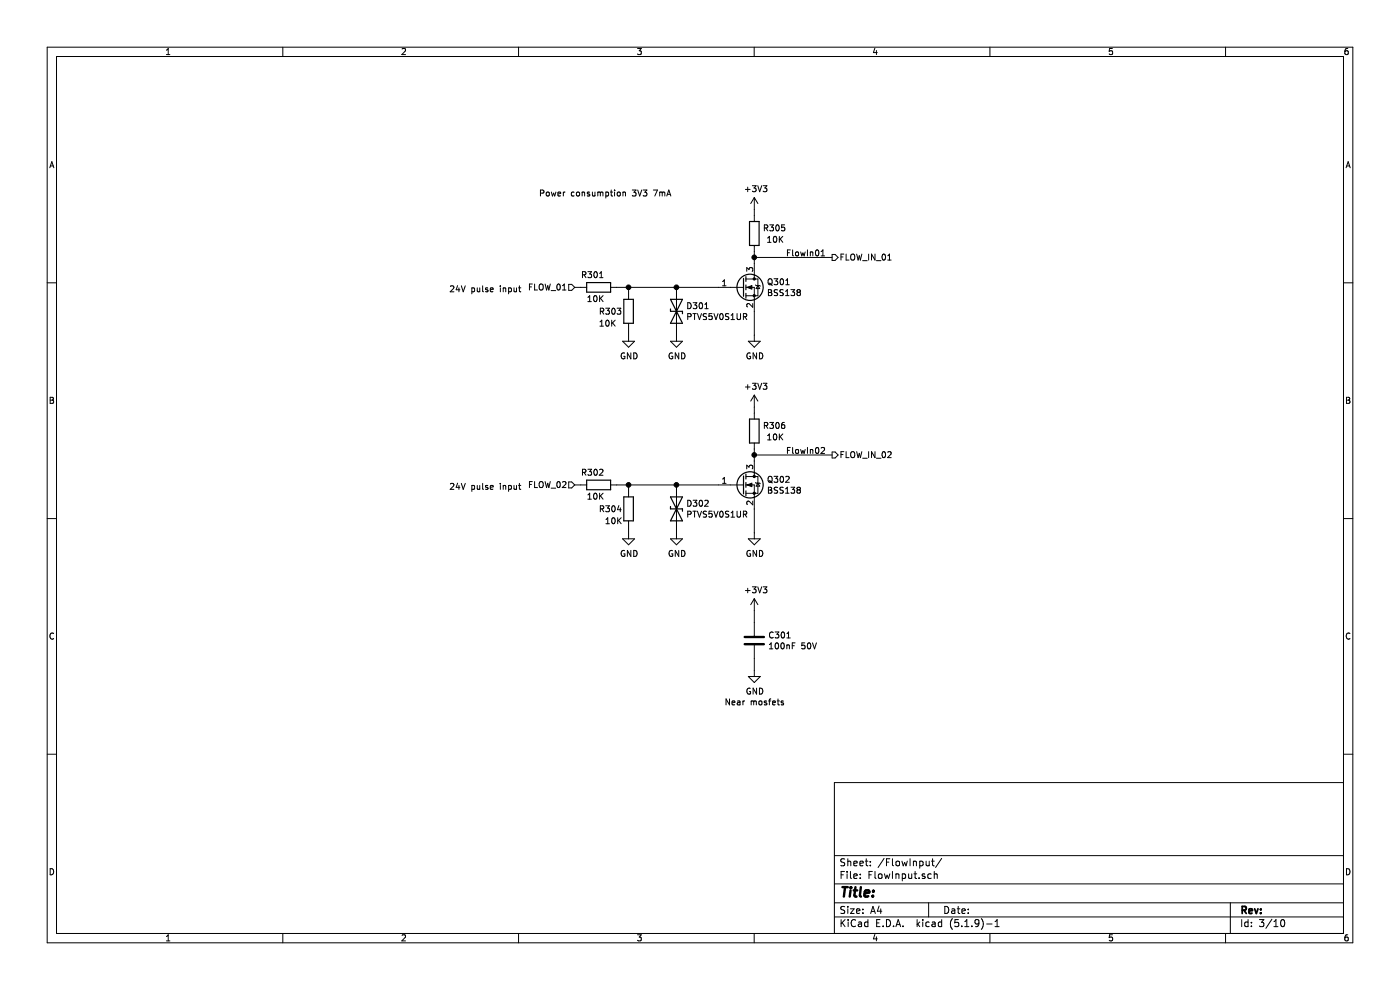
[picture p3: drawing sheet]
EESchema Schematic File Version 4
EELAYER 30 0
EELAYER END
$Descr A4 11693 8268
encoding utf-8
Sheet 3 10
Title ""
Date ""
Rev ""
Comp ""
Comment1 ""
Comment2 ""
Comment3 ""
Comment4 ""
$EndDescr
$Comp
L SIOMv01-rescue:R-Device R?
U 1 1
P 5250 2600
AR Path="/5FBAA90B" Ref="R?"  Part="1" 
AR Path="/5F8BACBE/5FBAA90B" Ref="R?"  Part="1" 
AR Path="/5F8C2412/5FBAA90B" Ref="R303"  Part="1" 
F 0 "R303" H 5000 2600 50  0000 L CNN
F 1 "10K" H 5000 2500 50  0000 L CNN
F 2 "Resistor_SMD:R_0603_1608Metric" V 5180 2600 50  0001 C CNN
F 3 "~" H 5250 2600 50  0001 C CNN
	1    5250 2600
	1    0    0    -1  
$EndComp
$Comp
L SIOMv01-rescue:R-Device R?
U 1 1
P 5000 2400
AR Path="/5FBAA911" Ref="R?"  Part="1" 
AR Path="/5F8BACBE/5FBAA911" Ref="R?"  Part="1" 
AR Path="/5F8C2412/5FBAA911" Ref="R301"  Part="1" 
F 0 "R301" V 5100 2350 50  0000 L CNN
F 1 "10K" V 4900 2350 50  0000 L CNN
F 2 "Resistor_SMD:R_0603_1608Metric" V 4930 2400 50  0001 C CNN
F 3 "~" H 5000 2400 50  0001 C CNN
	1    5000 2400
	0    -1   -1   0   
$EndComp
$Comp
L SIOMv01-rescue:GND-power #PWR?
U 1 1
P 5650 2800
AR Path="/5FBAA923" Ref="#PWR?"  Part="1" 
AR Path="/5F8BACBE/5FBAA923" Ref="#PWR?"  Part="1" 
AR Path="/5F8C2412/5FBAA923" Ref="#PWR0303"  Part="1" 
F 0 "#PWR0303" H 5650 2550 50  0001 C CNN
F 1 "GND" H 5655 2627 50  0000 C CNN
F 2 "" H 5650 2800 50  0001 C CNN
F 3 "" H 5650 2800 50  0001 C CNN
	1    5650 2800
	1    0    0    -1  
$EndComp
Wire Wire Line
	5650 2800 5650 2750
Wire Wire Line
	5650 2450 5650 2400
Wire Wire Line
	5650 2400 6000 2400
Connection ~ 5650 2400
$Comp
L SIOMv01-rescue:GND-power #PWR?
U 1 1
P 6300 2800
AR Path="/5FBAA93C" Ref="#PWR?"  Part="1" 
AR Path="/5F8BACBE/5FBAA93C" Ref="#PWR?"  Part="1" 
AR Path="/5F8C2412/5FBAA93C" Ref="#PWR0306"  Part="1" 
F 0 "#PWR0306" H 6300 2550 50  0001 C CNN
F 1 "GND" H 6305 2627 50  0000 C CNN
F 2 "" H 6300 2800 50  0001 C CNN
F 3 "" H 6300 2800 50  0001 C CNN
	1    6300 2800
	1    0    0    -1  
$EndComp
Wire Wire Line
	6300 2600 6300 2800
$Comp
L SIOMv01-rescue:BSS138-Transistor_FET Q?
U 1 1
P 6200 2400
AR Path="/5FBAA943" Ref="Q?"  Part="1" 
AR Path="/5F8BACBE/5FBAA943" Ref="Q?"  Part="1" 
AR Path="/5F8C2412/5FBAA943" Ref="Q301"  Part="1" 
F 0 "Q301" H 6404 2446 50  0000 L CNN
F 1 "BSS138" H 6404 2355 50  0000 L CNN
F 2 "Package_TO_SOT_SMD:SOT-23" H 6400 2325 50  0001 L CIN
F 3 "https://www.onsemi.com/pub/Collateral/BSS138-D.PDF" H 6200 2400 50  0001 L CNN
	1    6200 2400
	1    0    0    -1  
$EndComp
$Comp
L SIOMv01-rescue:D_TVS-Device D?
U 1 1
P 5650 2600
AR Path="/5FBAA949" Ref="D?"  Part="1" 
AR Path="/5F8BACBE/5FBAA949" Ref="D?"  Part="1" 
AR Path="/5F8C2412/5FBAA949" Ref="D301"  Part="1" 
F 0 "D301" V 5604 2680 50  0000 L CNN
F 1 "PTVS5V0S1UR" V 5695 2680 50  0000 L CNN
F 2 "Diode_SMD:D_SOD-123" H 5650 2600 50  0001 C CNN
F 3 "~" H 5650 2600 50  0001 C CNN
	1    5650 2600
	0    1    1    0   
$EndComp
Text Notes 4500 1650 0    50   ~ 0
Power consumption 3V3 7mA
Text HLabel 4800 2400 0    50   Input ~ 0
FLOW_01
Wire Wire Line
	5250 2450 5250 2400
Connection ~ 5250 2400
Wire Wire Line
	5250 2400 5150 2400
Wire Wire Line
	5250 2400 5650 2400
$Comp
L SIOMv01-rescue:GND-power #PWR?
U 1 1
P 5250 2800
AR Path="/5FBBCB25" Ref="#PWR?"  Part="1" 
AR Path="/5F8BACBE/5FBBCB25" Ref="#PWR?"  Part="1" 
AR Path="/5F8C2412/5FBBCB25" Ref="#PWR0301"  Part="1" 
F 0 "#PWR0301" H 5250 2550 50  0001 C CNN
F 1 "GND" H 5255 2627 50  0000 C CNN
F 2 "" H 5250 2800 50  0001 C CNN
F 3 "" H 5250 2800 50  0001 C CNN
	1    5250 2800
	1    0    0    -1  
$EndComp
Wire Wire Line
	5250 2800 5250 2750
Wire Wire Line
	4850 2400 4800 2400
Wire Wire Line
	6300 2150 6300 2200
Connection ~ 6300 2150
Wire Wire Line
	6300 2100 6300 2150
Wire Wire Line
	6300 1800 6300 1750
$Comp
L SIOMv01-rescue:R-Device R?
U 1 1
P 6300 1950
AR Path="/5FBAA94F" Ref="R?"  Part="1" 
AR Path="/5F8BACBE/5FBAA94F" Ref="R?"  Part="1" 
AR Path="/5F8C2412/5FBAA94F" Ref="R305"  Part="1" 
F 0 "R305" H 6370 1996 50  0000 L CNN
F 1 "10K" H 6400 1900 50  0000 L CNN
F 2 "Resistor_SMD:R_0603_1608Metric" V 6230 1950 50  0001 C CNN
F 3 "~" H 6300 1950 50  0001 C CNN
	1    6300 1950
	1    0    0    -1  
$EndComp
$Comp
L SIOMv01-rescue:R-Device R?
U 1 1
P 5250 4250
AR Path="/5FBD6639" Ref="R?"  Part="1" 
AR Path="/5F8BACBE/5FBD6639" Ref="R?"  Part="1" 
AR Path="/5F8C2412/5FBD6639" Ref="R304"  Part="1" 
F 0 "R304" H 5000 4250 50  0000 L CNN
F 1 "10K" H 5050 4150 50  0000 L CNN
F 2 "Resistor_SMD:R_0603_1608Metric" V 5180 4250 50  0001 C CNN
F 3 "~" H 5250 4250 50  0001 C CNN
	1    5250 4250
	1    0    0    -1  
$EndComp
$Comp
L SIOMv01-rescue:R-Device R?
U 1 1
P 5000 4050
AR Path="/5FBD663F" Ref="R?"  Part="1" 
AR Path="/5F8BACBE/5FBD663F" Ref="R?"  Part="1" 
AR Path="/5F8C2412/5FBD663F" Ref="R302"  Part="1" 
F 0 "R302" V 5100 4000 50  0000 L CNN
F 1 "10K" V 4900 4000 50  0000 L CNN
F 2 "Resistor_SMD:R_0603_1608Metric" V 4930 4050 50  0001 C CNN
F 3 "~" H 5000 4050 50  0001 C CNN
	1    5000 4050
	0    -1   -1   0   
$EndComp
$Comp
L SIOMv01-rescue:GND-power #PWR?
U 1 1
P 5650 4450
AR Path="/5FBD6645" Ref="#PWR?"  Part="1" 
AR Path="/5F8BACBE/5FBD6645" Ref="#PWR?"  Part="1" 
AR Path="/5F8C2412/5FBD6645" Ref="#PWR0304"  Part="1" 
F 0 "#PWR0304" H 5650 4200 50  0001 C CNN
F 1 "GND" H 5655 4277 50  0000 C CNN
F 2 "" H 5650 4450 50  0001 C CNN
F 3 "" H 5650 4450 50  0001 C CNN
	1    5650 4450
	1    0    0    -1  
$EndComp
Wire Wire Line
	5650 4450 5650 4400
Wire Wire Line
	5650 4100 5650 4050
Wire Wire Line
	5650 4050 6000 4050
Connection ~ 5650 4050
$Comp
L SIOMv01-rescue:GND-power #PWR?
U 1 1
P 6300 4450
AR Path="/5FBD664F" Ref="#PWR?"  Part="1" 
AR Path="/5F8BACBE/5FBD664F" Ref="#PWR?"  Part="1" 
AR Path="/5F8C2412/5FBD664F" Ref="#PWR0308"  Part="1" 
F 0 "#PWR0308" H 6300 4200 50  0001 C CNN
F 1 "GND" H 6305 4277 50  0000 C CNN
F 2 "" H 6300 4450 50  0001 C CNN
F 3 "" H 6300 4450 50  0001 C CNN
	1    6300 4450
	1    0    0    -1  
$EndComp
Wire Wire Line
	6300 4250 6300 4450
$Comp
L SIOMv01-rescue:BSS138-Transistor_FET Q?
U 1 1
P 6200 4050
AR Path="/5FBD6656" Ref="Q?"  Part="1" 
AR Path="/5F8BACBE/5FBD6656" Ref="Q?"  Part="1" 
AR Path="/5F8C2412/5FBD6656" Ref="Q302"  Part="1" 
F 0 "Q302" H 6404 4096 50  0000 L CNN
F 1 "BSS138" H 6404 4005 50  0000 L CNN
F 2 "Package_TO_SOT_SMD:SOT-23" H 6400 3975 50  0001 L CIN
F 3 "https://www.onsemi.com/pub/Collateral/BSS138-D.PDF" H 6200 4050 50  0001 L CNN
	1    6200 4050
	1    0    0    -1  
$EndComp
$Comp
L SIOMv01-rescue:D_TVS-Device D?
U 1 1
P 5650 4250
AR Path="/5FBD665C" Ref="D?"  Part="1" 
AR Path="/5F8BACBE/5FBD665C" Ref="D?"  Part="1" 
AR Path="/5F8C2412/5FBD665C" Ref="D302"  Part="1" 
F 0 "D302" V 5604 4330 50  0000 L CNN
F 1 "PTVS5V0S1UR" V 5695 4330 50  0000 L CNN
F 2 "Diode_SMD:D_SOD-123" H 5650 4250 50  0001 C CNN
F 3 "~" H 5650 4250 50  0001 C CNN
	1    5650 4250
	0    1    1    0   
$EndComp
Text HLabel 4800 4050 0    50   Input ~ 0
FLOW_02
Wire Wire Line
	5250 4100 5250 4050
Connection ~ 5250 4050
Wire Wire Line
	5250 4050 5150 4050
Wire Wire Line
	5250 4050 5650 4050
$Comp
L SIOMv01-rescue:GND-power #PWR?
U 1 1
P 5250 4450
AR Path="/5FBD6667" Ref="#PWR?"  Part="1" 
AR Path="/5F8BACBE/5FBD6667" Ref="#PWR?"  Part="1" 
AR Path="/5F8C2412/5FBD6667" Ref="#PWR0302"  Part="1" 
F 0 "#PWR0302" H 5250 4200 50  0001 C CNN
F 1 "GND" H 5255 4277 50  0000 C CNN
F 2 "" H 5250 4450 50  0001 C CNN
F 3 "" H 5250 4450 50  0001 C CNN
	1    5250 4450
	1    0    0    -1  
$EndComp
Wire Wire Line
	5250 4450 5250 4400
Wire Wire Line
	4850 4050 4800 4050
Wire Wire Line
	6300 3800 6300 3850
Connection ~ 6300 3800
Wire Wire Line
	6300 3750 6300 3800
Wire Wire Line
	6300 3450 6300 3400
$Comp
L SIOMv01-rescue:R-Device R?
U 1 1
P 6300 3600
AR Path="/5FBD667A" Ref="R?"  Part="1" 
AR Path="/5F8BACBE/5FBD667A" Ref="R?"  Part="1" 
AR Path="/5F8C2412/5FBD667A" Ref="R306"  Part="1" 
F 0 "R306" H 6370 3646 50  0000 L CNN
F 1 "10K" H 6400 3550 50  0000 L CNN
F 2 "Resistor_SMD:R_0603_1608Metric" V 6230 3600 50  0001 C CNN
F 3 "~" H 6300 3600 50  0001 C CNN
	1    6300 3600
	1    0    0    -1  
$EndComp
$Comp
L SIOMv01-rescue:+3V3-power #PWR?
U 1 1
P 6300 3400
AR Path="/5F8BACBE/5FBDD20B" Ref="#PWR?"  Part="1" 
AR Path="/5F8C2412/5FBDD20B" Ref="#PWR0307"  Part="1" 
F 0 "#PWR0307" H 6300 3250 50  0001 C CNN
F 1 "+3V3" H 6315 3573 50  0000 C CNN
F 2 "" H 6300 3400 50  0001 C CNN
F 3 "" H 6300 3400 50  0001 C CNN
	1    6300 3400
	1    0    0    -1  
$EndComp
$Comp
L SIOMv01-rescue:+3V3-power #PWR?
U 1 1
P 6300 1750
AR Path="/5F8BACBE/5FBDD9D7" Ref="#PWR?"  Part="1" 
AR Path="/5F8C2412/5FBDD9D7" Ref="#PWR0305"  Part="1" 
F 0 "#PWR0305" H 6300 1600 50  0001 C CNN
F 1 "+3V3" H 6315 1923 50  0000 C CNN
F 2 "" H 6300 1750 50  0001 C CNN
F 3 "" H 6300 1750 50  0001 C CNN
	1    6300 1750
	1    0    0    -1  
$EndComp
Text Notes 3750 2450 0    50   ~ 0
24V pulse input
Text Notes 3750 4100 0    50   ~ 0
24V pulse input
$Comp
L SIOMv01-rescue:C-Device C?
U 1 1
P 6300 5350
AR Path="/5F8C27AF/5FDF090B" Ref="C?"  Part="1" 
AR Path="/5F8C2412/5FDF090B" Ref="C301"  Part="1" 
F 0 "C301" H 6415 5396 50  0000 L CNN
F 1 "100nF 50V" H 6415 5305 50  0000 L CNN
F 2 "Capacitor_SMD:C_0603_1608Metric" H 6338 5200 50  0001 C CNN
F 3 "~" H 6300 5350 50  0001 C CNN
	1    6300 5350
	1    0    0    -1  
$EndComp
$Comp
L SIOMv01-rescue:GND-power #PWR?
U 1 1
P 6300 5600
AR Path="/5F8C27AF/5FDF0911" Ref="#PWR?"  Part="1" 
AR Path="/5F8C2412/5FDF0911" Ref="#PWR0310"  Part="1" 
F 0 "#PWR0310" H 6300 5350 50  0001 C CNN
F 1 "GND" H 6305 5427 50  0000 C CNN
F 2 "" H 6300 5600 50  0001 C CNN
F 3 "" H 6300 5600 50  0001 C CNN
	1    6300 5600
	1    0    0    -1  
$EndComp
$Comp
L SIOMv01-rescue:+3V3-power #PWR?
U 1 1
P 6300 5100
AR Path="/5F8C27AF/5FDF0917" Ref="#PWR?"  Part="1" 
AR Path="/5F8C2412/5FDF0917" Ref="#PWR0309"  Part="1" 
F 0 "#PWR0309" H 6300 4950 50  0001 C CNN
F 1 "+3V3" H 6315 5273 50  0000 C CNN
F 2 "" H 6300 5100 50  0001 C CNN
F 3 "" H 6300 5100 50  0001 C CNN
	1    6300 5100
	1    0    0    -1  
$EndComp
Wire Wire Line
	6300 5100 6300 5200
Wire Wire Line
	6300 5500 6300 5600
Text Notes 6050 5900 0    50   ~ 0
Near mosfets
Text Label 6900 2150 2    50   ~ 0
FlowIn01
Text Label 6900 3800 2    50   ~ 0
FlowIn02
Wire Wire Line
	6300 3800 6950 3800
Wire Wire Line
	6300 2150 6950 2150
Text HLabel 6950 2150 2    50   Output ~ 0
FLOW_IN_01
Text HLabel 6950 3800 2    50   Output ~ 0
FLOW_IN_02
$EndSCHEMATC
